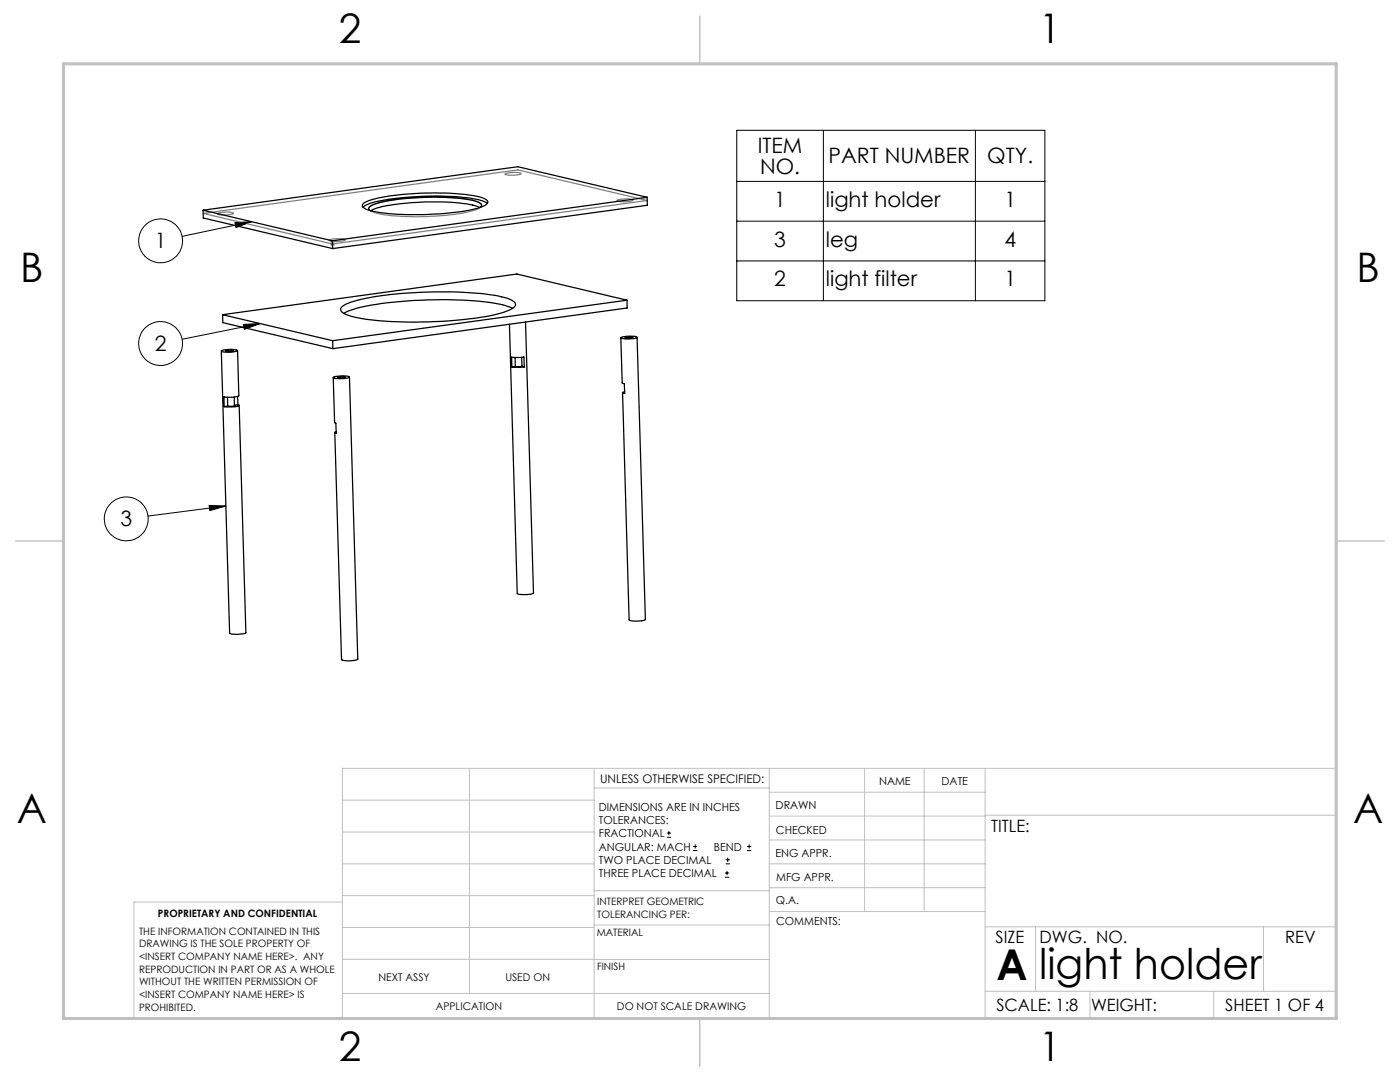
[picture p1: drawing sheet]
<svg xmlns="http://www.w3.org/2000/svg" width="279mm" height="216mm" viewBox="0 0 279 216" stroke-linecap="round" stroke-linejoin="round" font-family="sans-serif">
<g fill="none" stroke="#000" stroke-width=".2">
<path d="M147 26h61.5v34h-61.5zM147 36.2h61.5M164.3 26v34M194.7 26v34M46.9 44.4l3.3-.2-3.1 1.2zM50.2 44.2l-13.9 3M147 44.1h61.5M147 52.1h61.5M48.6 64.7l3.3-.1-3.1 1.1zM51.9 64.6l-15.6 3.1M41.7 100.9l3.4 .1-3.2 .9zM45.1 101l-15.6 2"/>
<path d="M133.1 167.1h.8M133.1 166.2h.8M133.5 165.8v.9M138.3 169.7h.8M138.3 168.9h.8M138.7 168.5v.8M144.7 175h.8M144.7 174.2h.8M144.8 172.4h.9M144.8 171.6h.9M145.1 173.8v.8M145.2 171.1v.9"/>
<path d="M149.1 169.7h.8M149.1 168.9h.8M149.5 168.5v.8"/>
<circle cx="32" cy="48" r="4.4"/>
<circle cx="32" cy="68.5" r="4.4"/>
<circle cx="25.2" cy="103.5" r="4.4"/>
</g>
<path d="M65.8 48.7h1.1M66 48.3l.7 .7M66.4 48.2v1M66.7 48.3l-.7 .7" fill="none" stroke="#808080" stroke-width=".2"/>
<path d="M100.8 34.6l1.2-.2a2.98 2.98 0 0 1 2 .3l-1.3 .3a2.72 2.72 0 0 1-1.9-.3zM123.2 39.9l1.1-.2a2.98 2.98 0 0 1 2 .3l-1.3 .3a2.37 2.37 0 0 1-1.9-.3zM40.6 42.6l62.8-8.7 25.8 6.1-62.8 8.7zM43.4 42.7a4.8 4.8 0 0 1 3.2-.1 4.8 4.8 0 0 1-3.2 .1zM65.8 47.9l1.3-.3a2.72 2.72 0 0 1 1.8 .3l-1.1 .3a3.5 3.5 0 0 1-2.1-.3zM73.7 41.3a16.1 16.1 0 0 1 6.9-1.6l4.1-.3h4.7a16.3 16.3 0 0 1 6.5 1.2 .57 .57 0 0 1 .2 .6 .57 .57 0 0 1-.5 .4 35.1 35.1 0 0 1-11.8 1.7l-1.9-.1a20.9 20.9 0 0 1-8-1.1l-.1-.1a.45 .45 0 0 1-.1-.7z" fill="none" stroke="#808080" stroke-width=".25"/>
<g fill="none" stroke="#c0c0c0" stroke-width=".2">
<path d="M68.3 159.7h50.3M93.7 153.3v44.9M118.6 153.3v49.9M118.6 157.2h34.9M153.5 153.3v49.9M153.5 158.1h43.1M172.5 153.3v28.6M184.4 153.3v28.6M196.6 153.3v49.9M68.3 180h-41.6v23.2h240v-49.9h-198.4v49.9M68.3 178.7h50.3M68.3 172.4h50.3"/>
<path d="M68.3 166h50.3M118.6 177.7h35M153.5 167.6h43.1M153.5 162.8h43.1M153.5 172.4h43.1M153.5 177.1h43.1M196.6 162.7h70.1M68.3 198.2h85.2M68.3 191.4l85.2 .1M68.3 185.1h50.3M118.6 184.6h35M153.6 181.9h43"/>
<path d="M196.6 197.8h70.1M196.6 184.9h70.1M206.7 184.9v12.9M217.5 197.8v5.4M242.2 197.8v5.4M252.2 184.9v12.9"/>
</g>
<path d="M139.7 3.2v9.5M3.1 107.9h9.6M266.7 107.9h9.5M139.7 203.2v9.6" fill="none" stroke="#c0c0c0" stroke-width=".3"/>
<path d="M12.7 12.7h254v190.5h-254z" fill="none" stroke="#c0c0c0" stroke-width=".6"/>
<path d="M41.7 100.9l3.4 .1-3.2 .9zM48.6 64.7l3.3-.1-3.1 1.1zM46.9 44.4l3.3-.2-3.1 1.2z" fill="#000"/>
<g fill="none" stroke="#000" stroke-width=".25">
<path d="M129.2 39.4v1.6l-62.8 8.6M129.2 39.4l-62.9 8.6M129.2 39.4l-25.9-6.1-62.8 8.6M40.5 41.9l.1 1.6 25.8 6.1M40.5 41.9l25.8 6.1M66.3 48l.1 1.6M72.4 40.7a11.3 11.3 0 0 1 5.4-1.6 58 58 0 0 1 18.1 .2l1.1 .5a.56 .56 0 0 1 .4 .6 .56 .56 0 0 1-.5 .5 23.2 23.2 0 0 1-8.4 1.7 52.4 52.4 0 0 1-14.5-.5l-1.2-.5a.58 .58 0 0 1-.4-.9zM95.7 41.4a19.5 19.5 0 0 0-7.6-1.1 44.6 44.6 0 0 0-13.4 1.4l-.7 .4M95.9 41.3l.1-.1a.73 .73 0 0 0-.8-.9 42 42 0 0 0-14-.7 21.8 21.8 0 0 0-7.2 1.5 .5 .5 0 0 0-.4 .4 .5 .5 0 0 0 .2 .5M97.3 40.6a11.5 11.5 0 0 0-5.6-1.3 57.2 57.2 0 0 0-18 1.3l-1.2 .7M125.1 59.9l-21.9-5.2-58.8 8.1M125.1 59.9l-58.7 8.1"/>
<path d="M125.1 59.9l.1 1.6-58.8 8.1M44.2 70.1l1.6 56.2a4.8 4.8 0 0 0 3.3 0l-1.4-45.4M44.2 70l1.2-.3a2.63 2.63 0 0 1 2 .3 5.4 5.4 0 0 1-3.2 .1zM44.4 62.8l22 5.2M44.4 62.8l.1 1.6 21.9 5.2M45 70l.8-.2 .8 .2-.5 .1h-.8zM45.4 79.3v1.7M46.7 79.2l.1 1.7M47.4 70l.3 9a4.5 4.5 0 0 1-3 .2v1.9M47.4 79.1l.1 1.7M66.4 68v1.6M66.5 75.3l.3 9 .2 .2 .1 1.9-.2-.1 .2-.2"/>
<path d="M66.5 75.3l1.3-.3a2.03 2.03 0 0 1 1.9 .3l-1.2 .2a2.19 2.19 0 0 1-2-.2zM67.3 75.3l.8-.2 .8 .1-.7 .2zM68.4 61.1a19.5 19.5 0 0 1 7.6-2.1 86.5 86.5 0 0 1 23.4 .1 5.3 5.3 0 0 1 3.4 1.4 1.14 1.14 0 0 1-1 1.3 33.9 33.9 0 0 1-10.3 2.1 78.6 78.6 0 0 1-20.7-.6l-1.7-.5-.7-.4a.71 .71 0 0 1 0-1.3zM69.7 75.2l1.7 56.3a4.6 4.6 0 0 1-3.2 .1l-1.4-45.3M102.2 73.2l.8 .1 1.6-.1M102.2 73.2l-.1-1.9 2.5-.1v2M102.3 61.5a24 24 0 0 0-8.5-1.5 80.5 80.5 0 0 0-23 1.6l-2.2 .9M102.8 71.3v1.8M102.8 73.1l-.6 .1M104.1 71.3l.1 1.8M104.2 73.1h-1.4M104.2 73.1l.4 .1"/>
<path d="M104.9 64.2l1.6 54.1a5.1 5.1 0 0 1-3.3 .1l-1.5-53.7M123.9 67.4l.3 9 .4 .2 .1 1.9-.5-.1 .5-.3M123.9 67.4l1.1-.3a2.47 2.47 0 0 1 2.1 .3l-1.1 .2a3.4 3.4 0 0 1-2.1-.2zM124.7 67.4l.6-.2 1 .1-.6 .2zM127.1 67.3l1.7 56.3a4.7 4.7 0 0 1-3.2 .1l-1.4-45.3M45.4 81l-.7 .1M46.8 80.9v.1l-.4 .1-1-.1M47.5 80.8l.2 .1a4.8 4.8 0 0 1-3 .2M47.5 80.8l-.7 .1"/>
</g>
<g font-size="8.5">
<text x="198.9" y="195.5">A</text>
<text x="207.4" y="195.4">light holder</text>
</g>
<g font-size="8.1">
<text x="67.6" y="8.5">2</text>
<text x="207.3" y="8.5">1</text>
<text x="4" y="56.2">B</text>
<text x="270.7" y="56.2">B</text>
<text x="3.3" y="164.1">A</text>
<text x="270" y="164.1">A</text>
<text x="67.6" y="211.7">2</text>
<text x="207.3" y="211.7">1</text>
</g>
<g font-size="4.2">
<text x="151.2" y="30.6">ITEM</text>
<text x="151.7" y="34.7">NO.</text>
<text x="165.4" y="32.6">PART NUMBER</text>
<text x="197" y="32.6">QTY.</text>
<text x="154.5" y="41.3">1</text>
<text x="164.8" y="41.3">light holder</text>
<text x="200.4" y="41.3">1</text>
<text x="30.9" y="49.6">1</text>
<text x="154.5" y="49.2">3</text>
<text x="164.8" y="49.2">leg</text>
<text x="200.4" y="49.2">4</text>
<text x="154.5" y="57.2">2</text>
<text x="164.8" y="57.2">light filter</text>
<text x="200.4" y="57.2">1</text>
<text x="30.9" y="70">2</text>
<text x="24" y="105">3</text>
</g>
<g font-size="3.4">
<text x="197.8" y="166">TITLE:</text>
<text x="198.7" y="188.1">SIZE</text>
<text x="207.5" y="188.1">DWG. NO.</text>
<text x="256.5" y="188.2">REV</text>
<text x="198.8" y="201.7">SCALE: 1:8</text>
<text x="217.7" y="201.8">WEIGHT:</text>
<text x="244.5" y="201.7">SHEET 1 OF 4</text>
</g>
<text font-size="2.4" x="119.8" y="156.2">UNLESS OTHERWISE SPECIFIED:</text>
<g font-size="2.2">
<text x="119.5" y="161.8">DIMENSIONS ARE IN INCHES</text>
<text x="154.8" y="161.4">DRAWN</text>
<text x="175.4" y="156.6">NAME</text>
<text x="187.9" y="156.7">DATE</text>
<text x="119.5" y="164.4">TOLERANCES:</text>
<text x="119.5" y="167.1">FRACTIONAL</text>
<text x="154.9" y="166.3">CHECKED</text>
<text x="119.5" y="169.7">ANGULAR: MACH</text>
<text x="119.5" y="172.4">TWO PLACE DECIMAL</text>
<text x="142.5" y="169.7">BEND</text>
<text x="154.8" y="171">ENG APPR.</text>
<text x="119.5" y="175">THREE PLACE DECIMAL</text>
<text x="154.9" y="175.7">MFG APPR.</text>
<text x="154.9" y="180.4">Q.A.</text>
<text x="154.9" y="184.6">COMMENTS:</text>
</g>
<g font-size="2.1">
<text x="75.5" y="195.7">NEXT ASSY</text>
<text x="100.9" y="195.7">USED ON</text>
<text x="86.9" y="201.5">APPLICATION</text>
<text x="123.1" y="201.6">DO NOT SCALE DRAWING</text>
</g>
<g font-size="2">
<text x="31.5" y="182.9">PROPRIETARY AND CONFIDENTIAL</text>
<text x="119.2" y="180.6">INTERPRET GEOMETRIC</text>
<text x="119.2" y="183.1">TOLERANCING PER:</text>
<text x="27.8" y="186.5">THE INFORMATION CONTAINED IN THIS</text>
<text x="27.8" y="189">DRAWING IS THE SOLE PROPERTY OF</text>
<text x="27.8" y="191.6">&lt;INSERT COMPANY NAME HERE&gt;. ANY</text>
<text x="119.1" y="186.7">MATERIAL</text>
<text x="27.8" y="194.1">REPRODUCTION IN PART OR AS A WHOLE</text>
<text x="27.8" y="196.6">WITHOUT THE WRITTEN PERMISSION OF</text>
<text x="119.1" y="193.5">FINISH</text>
<text x="27.8" y="199.1">&lt;INSERT COMPANY NAME HERE&gt; IS</text>
<text x="27.8" y="201.7">PROHIBITED.</text>
</g>
</svg>
